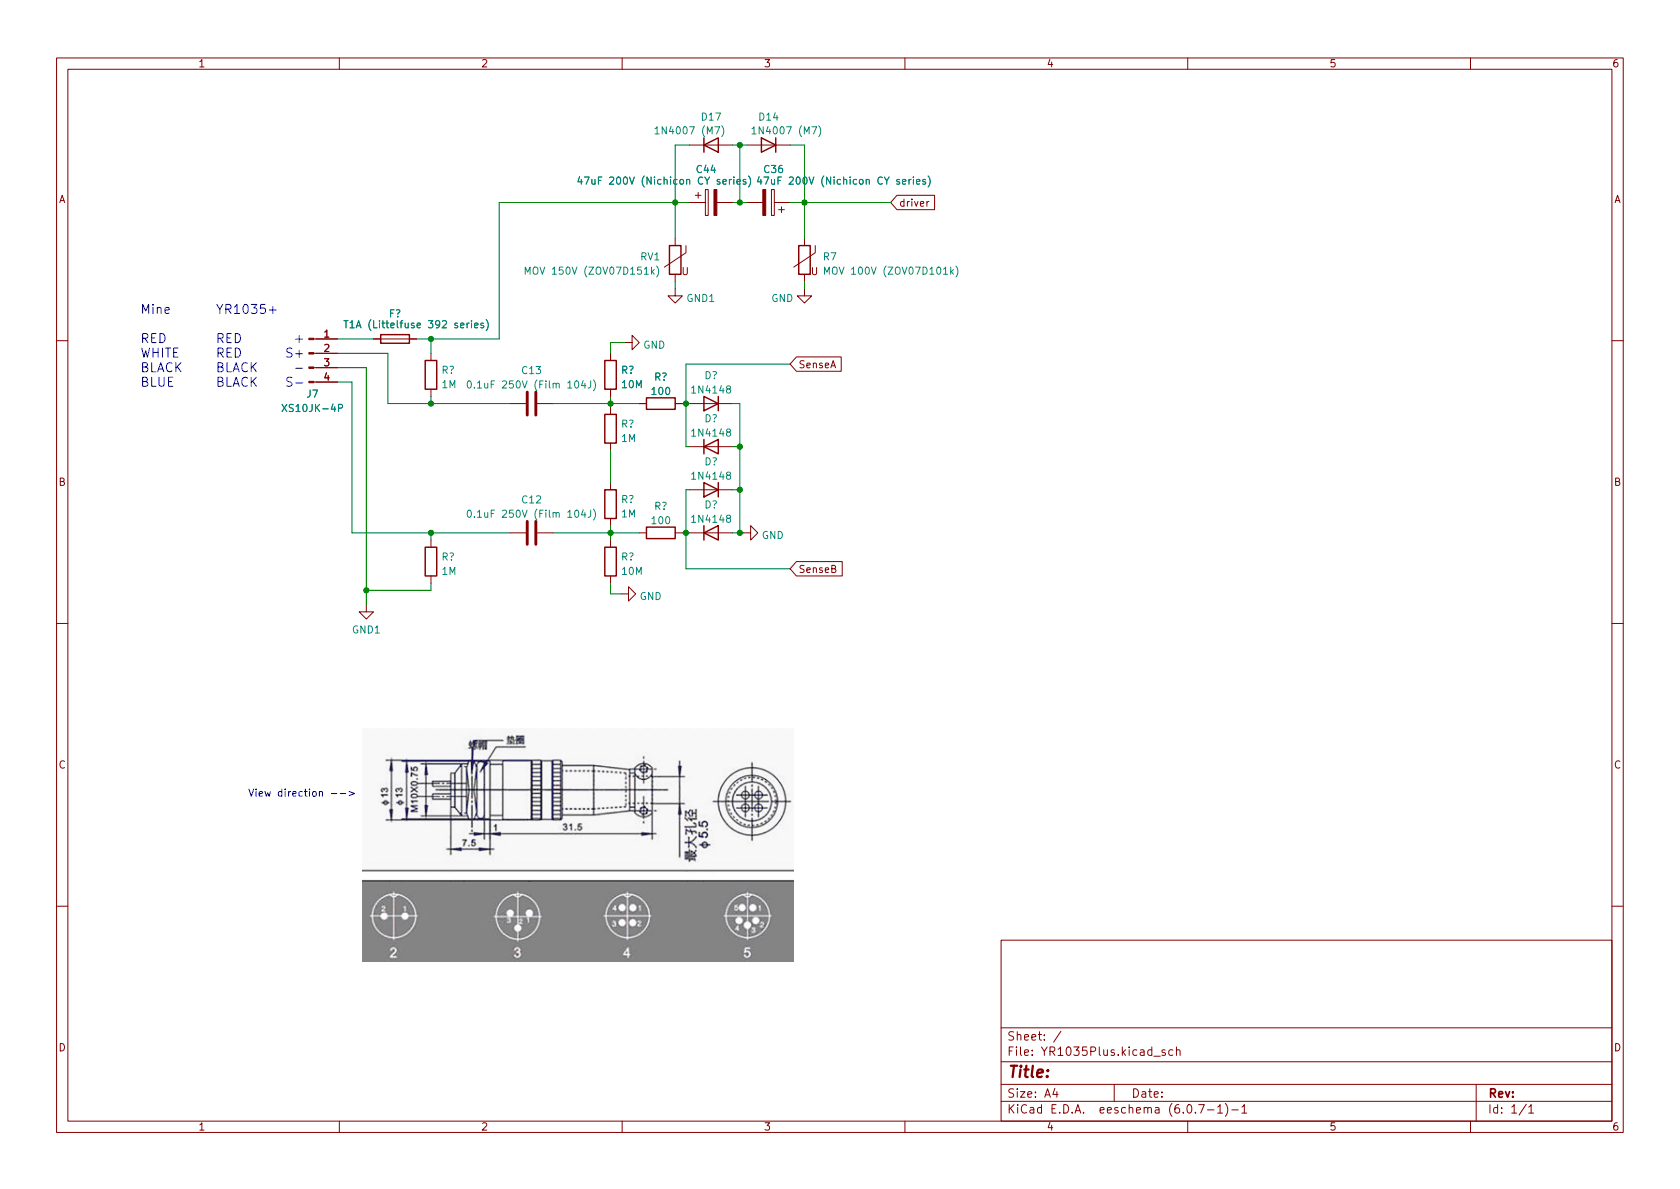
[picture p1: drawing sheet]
(kicad_sch (version 20211123) (generator eeschema)

 (paper "A4")

 (lib_symbols
  (symbol "Connector:Conn_01x04_Male" (pin_names (offset 1.016) hide) (in_bom yes) (on_board yes)
   (property "Reference" "J" (id 0) (at 0 5.08 0) (effects (font (size 1.27 1.27))))
   (property "Value" "Conn_01x04_Male" (id 1) (at 0 -7.62 0) (effects (font (size 1.27 1.27))))
   (property "Footprint" "" (id 2) (at 0 0 0) (effects (font (size 1.27 1.27)) hide))
   (property "Datasheet" "~" (id 3) (at 0 0 0) (effects (font (size 1.27 1.27)) hide))
   (symbol "Conn_01x04_Male_1_1"
    (polyline (pts (xy 1.27 -5.08) (xy 0.8636 -5.08)) (stroke (width 0.1524) (type default) (color 0 0 0 0)) (fill (type none)))
    (polyline (pts (xy 1.27 -2.54) (xy 0.8636 -2.54)) (stroke (width 0.1524) (type default) (color 0 0 0 0)) (fill (type none)))
    (polyline (pts (xy 1.27 0) (xy 0.8636 0)) (stroke (width 0.1524) (type default) (color 0 0 0 0)) (fill (type none)))
    (polyline (pts (xy 1.27 2.54) (xy 0.8636 2.54)) (stroke (width 0.1524) (type default) (color 0 0 0 0)) (fill (type none)))
    (rectangle (start 0.8636 -4.953) (end 0 -5.207) (stroke (width 0.1524) (type default) (color 0 0 0 0)) (fill (type outline)))
    (rectangle (start 0.8636 -2.413) (end 0 -2.667) (stroke (width 0.1524) (type default) (color 0 0 0 0)) (fill (type outline)))
    (rectangle (start 0.8636 0.127) (end 0 -0.127) (stroke (width 0.1524) (type default) (color 0 0 0 0)) (fill (type outline)))
    (rectangle (start 0.8636 2.667) (end 0 2.413) (stroke (width 0.1524) (type default) (color 0 0 0 0)) (fill (type outline)))
    (pin passive line (at 5.08 2.54 180) (length 3.81) (name "Pin_1" (effects (font (size 1.27 1.27)))) (number "1" (effects (font (size 1.27 1.27)))))
    (pin passive line (at 5.08 0 180) (length 3.81) (name "Pin_2" (effects (font (size 1.27 1.27)))) (number "2" (effects (font (size 1.27 1.27)))))
    (pin passive line (at 5.08 -2.54 180) (length 3.81) (name "Pin_3" (effects (font (size 1.27 1.27)))) (number "3" (effects (font (size 1.27 1.27)))))
    (pin passive line (at 5.08 -5.08 180) (length 3.81) (name "Pin_4" (effects (font (size 1.27 1.27)))) (number "4" (effects (font (size 1.27 1.27)))))))
  (symbol "Device:C" (pin_numbers hide) (pin_names (offset 0.254)) (in_bom yes) (on_board yes)
   (property "Reference" "C" (id 0) (at 0.635 2.54 0) (effects (font (size 1.27 1.27)) (justify left)))
   (property "Value" "C" (id 1) (at 0.635 -2.54 0) (effects (font (size 1.27 1.27)) (justify left)))
   (property "Footprint" "" (id 2) (at 0.9652 -3.81 0) (effects (font (size 1.27 1.27)) hide))
   (property "Datasheet" "~" (id 3) (at 0 0 0) (effects (font (size 1.27 1.27)) hide))
   (symbol "C_0_1"
    (polyline (pts (xy -2.032 -0.762) (xy 2.032 -0.762)) (stroke (width 0.508) (type default) (color 0 0 0 0)) (fill (type none)))
    (polyline (pts (xy -2.032 0.762) (xy 2.032 0.762)) (stroke (width 0.508) (type default) (color 0 0 0 0)) (fill (type none))))
   (symbol "C_1_1"
    (pin passive line (at 0 3.81 270) (length 2.794) (name "~" (effects (font (size 1.27 1.27)))) (number "1" (effects (font (size 1.27 1.27)))))
    (pin passive line (at 0 -3.81 90) (length 2.794) (name "~" (effects (font (size 1.27 1.27)))) (number "2" (effects (font (size 1.27 1.27)))))))
  (symbol "Device:C_Polarized" (pin_numbers hide) (pin_names (offset 0.254)) (in_bom yes) (on_board yes)
   (property "Reference" "C" (id 0) (at 0.635 2.54 0) (effects (font (size 1.27 1.27)) (justify left)))
   (property "Value" "C_Polarized" (id 1) (at 0.635 -2.54 0) (effects (font (size 1.27 1.27)) (justify left)))
   (property "Footprint" "" (id 2) (at 0.9652 -3.81 0) (effects (font (size 1.27 1.27)) hide))
   (property "Datasheet" "~" (id 3) (at 0 0 0) (effects (font (size 1.27 1.27)) hide))
   (symbol "C_Polarized_0_1"
    (rectangle (start -2.286 0.508) (end 2.286 1.016) (stroke (width 0) (type default) (color 0 0 0 0)) (fill (type none)))
    (polyline (pts (xy -1.778 2.286) (xy -0.762 2.286)) (stroke (width 0) (type default) (color 0 0 0 0)) (fill (type none)))
    (polyline (pts (xy -1.27 2.794) (xy -1.27 1.778)) (stroke (width 0) (type default) (color 0 0 0 0)) (fill (type none)))
    (rectangle (start 2.286 -0.508) (end -2.286 -1.016) (stroke (width 0) (type default) (color 0 0 0 0)) (fill (type outline))))
   (symbol "C_Polarized_1_1"
    (pin passive line (at 0 3.81 270) (length 2.794) (name "~" (effects (font (size 1.27 1.27)))) (number "1" (effects (font (size 1.27 1.27)))))
    (pin passive line (at 0 -3.81 90) (length 2.794) (name "~" (effects (font (size 1.27 1.27)))) (number "2" (effects (font (size 1.27 1.27)))))))
  (symbol "Device:Fuse" (pin_numbers hide) (pin_names (offset 0)) (in_bom yes) (on_board yes)
   (property "Reference" "F" (id 0) (at 2.032 0 90) (effects (font (size 1.27 1.27))))
   (property "Value" "Fuse" (id 1) (at -1.905 0 90) (effects (font (size 1.27 1.27))))
   (property "Footprint" "" (id 2) (at -1.778 0 90) (effects (font (size 1.27 1.27)) hide))
   (property "Datasheet" "~" (id 3) (at 0 0 0) (effects (font (size 1.27 1.27)) hide))
   (symbol "Fuse_0_1"
    (rectangle (start -0.762 -2.54) (end 0.762 2.54) (stroke (width 0.254) (type default) (color 0 0 0 0)) (fill (type none)))
    (polyline (pts (xy 0 2.54) (xy 0 -2.54)) (stroke (width 0) (type default) (color 0 0 0 0)) (fill (type none))))
   (symbol "Fuse_1_1"
    (pin passive line (at 0 3.81 270) (length 1.27) (name "~" (effects (font (size 1.27 1.27)))) (number "1" (effects (font (size 1.27 1.27)))))
    (pin passive line (at 0 -3.81 90) (length 1.27) (name "~" (effects (font (size 1.27 1.27)))) (number "2" (effects (font (size 1.27 1.27)))))))
  (symbol "Device:R" (pin_numbers hide) (pin_names (offset 0)) (in_bom yes) (on_board yes)
   (property "Reference" "R" (id 0) (at 2.032 0 90) (effects (font (size 1.27 1.27))))
   (property "Value" "R" (id 1) (at 0 0 90) (effects (font (size 1.27 1.27))))
   (property "Footprint" "" (id 2) (at -1.778 0 90) (effects (font (size 1.27 1.27)) hide))
   (property "Datasheet" "~" (id 3) (at 0 0 0) (effects (font (size 1.27 1.27)) hide))
   (symbol "R_0_1"
    (rectangle (start -1.016 -2.54) (end 1.016 2.54) (stroke (width 0.254) (type default) (color 0 0 0 0)) (fill (type none))))
   (symbol "R_1_1"
    (pin passive line (at 0 3.81 270) (length 1.27) (name "~" (effects (font (size 1.27 1.27)))) (number "1" (effects (font (size 1.27 1.27)))))
    (pin passive line (at 0 -3.81 90) (length 1.27) (name "~" (effects (font (size 1.27 1.27)))) (number "2" (effects (font (size 1.27 1.27)))))))
  (symbol "Device:Varistor" (pin_numbers hide) (pin_names (offset 0)) (in_bom yes) (on_board yes)
   (property "Reference" "RV" (id 0) (at 3.175 0 90) (effects (font (size 1.27 1.27))))
   (property "Value" "Varistor" (id 1) (at -3.175 0 90) (effects (font (size 1.27 1.27))))
   (property "Footprint" "" (id 2) (at -1.778 0 90) (effects (font (size 1.27 1.27)) hide))
   (property "Datasheet" "~" (id 3) (at 0 0 0) (effects (font (size 1.27 1.27)) hide))
   (symbol "Varistor_0_0"
    (text "U" (at -1.778 -2.032 0) (effects (font (size 1.27 1.27)))))
   (symbol "Varistor_0_1"
    (rectangle (start -1.016 -2.54) (end 1.016 2.54) (stroke (width 0.254) (type default) (color 0 0 0 0)) (fill (type none)))
    (polyline (pts (xy -1.905 2.54) (xy -1.905 1.27) (xy 1.905 -1.27)) (stroke (width 0) (type default) (color 0 0 0 0)) (fill (type none))))
   (symbol "Varistor_1_1"
    (pin passive line (at 0 3.81 270) (length 1.27) (name "~" (effects (font (size 1.27 1.27)))) (number "1" (effects (font (size 1.27 1.27)))))
    (pin passive line (at 0 -3.81 90) (length 1.27) (name "~" (effects (font (size 1.27 1.27)))) (number "2" (effects (font (size 1.27 1.27)))))))
  (symbol "Diode:1N4007" (pin_numbers hide) (pin_names (offset 1.016) hide) (in_bom yes) (on_board yes)
   (property "Reference" "D" (id 0) (at 0 2.54 0) (effects (font (size 1.27 1.27))))
   (property "Value" "1N4007" (id 1) (at 0 -2.54 0) (effects (font (size 1.27 1.27))))
   (property "Footprint" "Diode_THT:D_DO-41_SOD81_P10.16mm_Horizontal" (id 2) (at 0 -4.445 0) (effects (font (size 1.27 1.27)) hide))
   (property "Datasheet" "http://www.vishay.com/docs/88503/1n4001.pdf" (id 3) (at 0 0 0) (effects (font (size 1.27 1.27)) hide))
   (symbol "1N4007_0_1"
    (polyline (pts (xy -1.27 1.27) (xy -1.27 -1.27)) (stroke (width 0.254) (type default) (color 0 0 0 0)) (fill (type none)))
    (polyline (pts (xy 1.27 0) (xy -1.27 0)) (stroke (width 0) (type default) (color 0 0 0 0)) (fill (type none)))
    (polyline (pts (xy 1.27 1.27) (xy 1.27 -1.27) (xy -1.27 0) (xy 1.27 1.27)) (stroke (width 0.254) (type default) (color 0 0 0 0)) (fill (type none))))
   (symbol "1N4007_1_1"
    (pin passive line (at -3.81 0 0) (length 2.54) (name "K" (effects (font (size 1.27 1.27)))) (number "1" (effects (font (size 1.27 1.27)))))
    (pin passive line (at 3.81 0 180) (length 2.54) (name "A" (effects (font (size 1.27 1.27)))) (number "2" (effects (font (size 1.27 1.27)))))))
  (symbol "Diode:1N4148" (pin_numbers hide) (pin_names (offset 1.016) hide) (in_bom yes) (on_board yes)
   (property "Reference" "D" (id 0) (at 0 2.54 0) (effects (font (size 1.27 1.27))))
   (property "Value" "1N4148" (id 1) (at 0 -2.54 0) (effects (font (size 1.27 1.27))))
   (property "Footprint" "Diode_THT:D_DO-35_SOD27_P7.62mm_Horizontal" (id 2) (at 0 -4.445 0) (effects (font (size 1.27 1.27)) hide))
   (property "Datasheet" "https://assets.nexperia.com/documents/data-sheet/1N4148_1N4448.pdf" (id 3) (at 0 0 0) (effects (font (size 1.27 1.27)) hide))
   (symbol "1N4148_0_1"
    (polyline (pts (xy -1.27 1.27) (xy -1.27 -1.27)) (stroke (width 0.254) (type default) (color 0 0 0 0)) (fill (type none)))
    (polyline (pts (xy 1.27 0) (xy -1.27 0)) (stroke (width 0) (type default) (color 0 0 0 0)) (fill (type none)))
    (polyline (pts (xy 1.27 1.27) (xy 1.27 -1.27) (xy -1.27 0) (xy 1.27 1.27)) (stroke (width 0.254) (type default) (color 0 0 0 0)) (fill (type none))))
   (symbol "1N4148_1_1"
    (pin passive line (at -3.81 0 0) (length 2.54) (name "K" (effects (font (size 1.27 1.27)))) (number "1" (effects (font (size 1.27 1.27)))))
    (pin passive line (at 3.81 0 180) (length 2.54) (name "A" (effects (font (size 1.27 1.27)))) (number "2" (effects (font (size 1.27 1.27)))))))
  (symbol "power:GND" (power) (pin_names (offset 0)) (in_bom yes) (on_board yes)
   (property "Reference" "#PWR" (id 0) (at 0 -6.35 0) (effects (font (size 1.27 1.27)) hide))
   (property "Value" "GND" (id 1) (at 0 -3.81 0) (effects (font (size 1.27 1.27))))
   (property "Footprint" "" (id 2) (at 0 0 0) (effects (font (size 1.27 1.27)) hide))
   (property "Datasheet" "" (id 3) (at 0 0 0) (effects (font (size 1.27 1.27)) hide))
   (symbol "GND_0_1"
    (polyline (pts (xy 0 0) (xy 0 -1.27) (xy 1.27 -1.27) (xy 0 -2.54) (xy -1.27 -1.27) (xy 0 -1.27)) (stroke (width 0) (type default) (color 0 0 0 0)) (fill (type none))))
   (symbol "GND_1_1"
    (pin power_in line (at 0 0 270) (length 0) hide (name "GND" (effects (font (size 1.27 1.27)))) (number "1" (effects (font (size 1.27 1.27)))))))
  (symbol "power:GND1" (power) (pin_names (offset 0)) (in_bom yes) (on_board yes)
   (property "Reference" "#PWR" (id 0) (at 0 -6.35 0) (effects (font (size 1.27 1.27)) hide))
   (property "Value" "GND1" (id 1) (at 0 -3.81 0) (effects (font (size 1.27 1.27))))
   (property "Footprint" "" (id 2) (at 0 0 0) (effects (font (size 1.27 1.27)) hide))
   (property "Datasheet" "" (id 3) (at 0 0 0) (effects (font (size 1.27 1.27)) hide))
   (symbol "GND1_0_1"
    (polyline (pts (xy 0 0) (xy 0 -1.27) (xy 1.27 -1.27) (xy 0 -2.54) (xy -1.27 -1.27) (xy 0 -1.27)) (stroke (width 0) (type default) (color 0 0 0 0)) (fill (type none))))
   (symbol "GND1_1_1"
    (pin power_in line (at 0 0 270) (length 0) hide (name "GND1" (effects (font (size 1.27 1.27)))) (number "1" (effects (font (size 1.27 1.27))))))))

 (junction (at 130.81 25.4) (diameter 0) (color 0 0 0 0))
 (junction (at 76.2 59.69) (diameter 0) (color 0 0 0 0))
 (junction (at 76.2 71.12) (diameter 0) (color 0 0 0 0))
 (junction (at 107.95 71.12) (diameter 0) (color 0 0 0 0))
 (junction (at 142.24 35.56) (diameter 0) (color 0 0 0 0))
 (junction (at 130.81 93.98) (diameter 0) (color 0 0 0 0))
 (junction (at 130.81 78.74) (diameter 0) (color 0 0 0 0))
 (junction (at 121.285 93.98) (diameter 0) (color 0 0 0 0))
 (junction (at 64.77 104.14) (diameter 0) (color 0 0 0 0))
 (junction (at 121.285 71.12) (diameter 0) (color 0 0 0 0))
 (junction (at 107.95 93.98) (diameter 0) (color 0 0 0 0))
 (junction (at 119.38 35.56) (diameter 0) (color 0 0 0 0))
 (junction (at 130.81 35.56) (diameter 0) (color 0 0 0 0))
 (junction (at 76.2 93.98) (diameter 0) (color 0 0 0 0))
 (junction (at 130.81 86.36) (diameter 0) (color 0 0 0 0))

 (wire (pts (xy 142.24 25.4) (xy 139.7 25.4)) (stroke (width 0) (type default) (color 0 0 0 0)))
 (wire (pts (xy 142.24 35.56) (xy 142.24 25.4)) (stroke (width 0) (type default) (color 0 0 0 0)))
 (wire (pts (xy 88.265 35.56) (xy 119.38 35.56)) (stroke (width 0) (type default) (color 0 0 0 0)))
 (wire (pts (xy 76.2 93.98) (xy 76.2 95.25)) (stroke (width 0) (type default) (color 0 0 0 0)))
 (wire (pts (xy 64.77 64.77) (xy 59.69 64.77)) (stroke (width 0) (type default) (color 0 0 0 0)))
 (wire (pts (xy 107.95 69.85) (xy 107.95 71.12)) (stroke (width 0) (type default) (color 0 0 0 0)))
 (wire (pts (xy 119.38 41.91) (xy 119.38 35.56)) (stroke (width 0) (type default) (color 0 0 0 0)))
 (wire (pts (xy 64.77 64.77) (xy 64.77 104.14)) (stroke (width 0) (type default) (color 0 0 0 0)))
 (wire (pts (xy 107.95 60.325) (xy 110.49 60.325)) (stroke (width 0) (type default) (color 0 0 0 0)))
 (wire (pts (xy 76.2 104.14) (xy 64.77 104.14)) (stroke (width 0) (type default) (color 0 0 0 0)))
 (wire (pts (xy 59.69 59.69) (xy 66.04 59.69)) (stroke (width 0) (type default) (color 0 0 0 0)))
 (wire (pts (xy 130.81 86.36) (xy 130.81 93.98)) (stroke (width 0) (type default) (color 0 0 0 0)))
 (wire (pts (xy 76.2 69.85) (xy 76.2 71.12)) (stroke (width 0) (type default) (color 0 0 0 0)))
 (wire (pts (xy 119.38 49.53) (xy 119.38 50.8)) (stroke (width 0) (type default) (color 0 0 0 0)))
 (wire (pts (xy 68.58 62.23) (xy 68.58 71.12)) (stroke (width 0) (type default) (color 0 0 0 0)))
 (wire (pts (xy 129.54 78.74) (xy 130.81 78.74)) (stroke (width 0) (type default) (color 0 0 0 0)))
 (wire (pts (xy 142.24 35.56) (xy 139.7 35.56)) (stroke (width 0) (type default) (color 0 0 0 0)))
 (wire (pts (xy 107.95 79.375) (xy 107.95 85.09)) (stroke (width 0) (type default) (color 0 0 0 0)))
 (wire (pts (xy 107.95 71.12) (xy 107.95 71.755)) (stroke (width 0) (type default) (color 0 0 0 0)))
 (wire (pts (xy 107.95 93.98) (xy 107.95 95.25)) (stroke (width 0) (type default) (color 0 0 0 0)))
 (wire (pts (xy 76.2 93.98) (xy 62.23 93.98)) (stroke (width 0) (type default) (color 0 0 0 0)))
 (wire (pts (xy 119.38 25.4) (xy 121.92 25.4)) (stroke (width 0) (type default) (color 0 0 0 0)))
 (wire (pts (xy 120.65 71.12) (xy 121.285 71.12)) (stroke (width 0) (type default) (color 0 0 0 0)))
 (wire (pts (xy 121.285 71.12) (xy 121.92 71.12)) (stroke (width 0) (type default) (color 0 0 0 0)))
 (wire (pts (xy 132.08 35.56) (xy 130.81 35.56)) (stroke (width 0) (type default) (color 0 0 0 0)))
 (wire (pts (xy 59.69 62.23) (xy 68.58 62.23)) (stroke (width 0) (type default) (color 0 0 0 0)))
 (wire (pts (xy 129.54 71.12) (xy 130.81 71.12)) (stroke (width 0) (type default) (color 0 0 0 0)))
 (wire (pts (xy 109.855 104.775) (xy 107.95 104.775)) (stroke (width 0) (type default) (color 0 0 0 0)))
 (wire (pts (xy 121.285 100.33) (xy 139.7 100.33)) (stroke (width 0) (type default) (color 0 0 0 0)))
 (wire (pts (xy 121.285 71.12) (xy 121.285 64.135)) (stroke (width 0) (type default) (color 0 0 0 0)))
 (wire (pts (xy 76.2 59.69) (xy 88.265 59.69)) (stroke (width 0) (type default) (color 0 0 0 0)))
 (wire (pts (xy 76.2 71.12) (xy 68.58 71.12)) (stroke (width 0) (type default) (color 0 0 0 0)))
 (wire (pts (xy 142.24 35.56) (xy 157.48 35.56)) (stroke (width 0) (type default) (color 0 0 0 0)))
 (wire (pts (xy 130.81 93.98) (xy 131.445 93.98)) (stroke (width 0) (type default) (color 0 0 0 0)))
 (wire (pts (xy 90.17 93.98) (xy 76.2 93.98)) (stroke (width 0) (type default) (color 0 0 0 0)))
 (wire (pts (xy 142.24 50.8) (xy 142.24 49.53)) (stroke (width 0) (type default) (color 0 0 0 0)))
 (wire (pts (xy 59.69 67.31) (xy 62.23 67.31)) (stroke (width 0) (type default) (color 0 0 0 0)))
 (wire (pts (xy 90.17 71.12) (xy 76.2 71.12)) (stroke (width 0) (type default) (color 0 0 0 0)))
 (wire (pts (xy 107.95 104.775) (xy 107.95 102.87)) (stroke (width 0) (type default) (color 0 0 0 0)))
 (wire (pts (xy 119.38 35.56) (xy 119.38 25.4)) (stroke (width 0) (type default) (color 0 0 0 0)))
 (wire (pts (xy 130.81 35.56) (xy 129.54 35.56)) (stroke (width 0) (type default) (color 0 0 0 0)))
 (wire (pts (xy 142.24 41.91) (xy 142.24 35.56)) (stroke (width 0) (type default) (color 0 0 0 0)))
 (wire (pts (xy 107.95 62.23) (xy 107.95 60.325)) (stroke (width 0) (type default) (color 0 0 0 0)))
 (wire (pts (xy 97.79 71.12) (xy 107.95 71.12)) (stroke (width 0) (type default) (color 0 0 0 0)))
 (wire (pts (xy 121.285 93.98) (xy 121.92 93.98)) (stroke (width 0) (type default) (color 0 0 0 0)))
 (wire (pts (xy 132.08 25.4) (xy 130.81 25.4)) (stroke (width 0) (type default) (color 0 0 0 0)))
 (wire (pts (xy 76.2 59.69) (xy 76.2 62.23)) (stroke (width 0) (type default) (color 0 0 0 0)))
 (wire (pts (xy 107.95 92.71) (xy 107.95 93.98)) (stroke (width 0) (type default) (color 0 0 0 0)))
 (wire (pts (xy 121.285 64.135) (xy 139.7 64.135)) (stroke (width 0) (type default) (color 0 0 0 0)))
 (wire (pts (xy 121.285 86.36) (xy 121.285 93.98)) (stroke (width 0) (type default) (color 0 0 0 0)))
 (wire (pts (xy 121.92 86.36) (xy 121.285 86.36)) (stroke (width 0) (type default) (color 0 0 0 0)))
 (wire (pts (xy 130.81 78.74) (xy 130.81 86.36)) (stroke (width 0) (type default) (color 0 0 0 0)))
 (wire (pts (xy 129.54 86.36) (xy 130.81 86.36)) (stroke (width 0) (type default) (color 0 0 0 0)))
 (wire (pts (xy 73.66 59.69) (xy 76.2 59.69)) (stroke (width 0) (type default) (color 0 0 0 0)))
 (wire (pts (xy 121.285 93.98) (xy 121.285 100.33)) (stroke (width 0) (type default) (color 0 0 0 0)))
 (wire (pts (xy 130.81 25.4) (xy 129.54 25.4)) (stroke (width 0) (type default) (color 0 0 0 0)))
 (wire (pts (xy 76.2 102.87) (xy 76.2 104.14)) (stroke (width 0) (type default) (color 0 0 0 0)))
 (wire (pts (xy 107.95 71.12) (xy 113.03 71.12)) (stroke (width 0) (type default) (color 0 0 0 0)))
 (wire (pts (xy 130.81 25.4) (xy 130.81 35.56)) (stroke (width 0) (type default) (color 0 0 0 0)))
 (wire (pts (xy 97.79 93.98) (xy 107.95 93.98)) (stroke (width 0) (type default) (color 0 0 0 0)))
 (wire (pts (xy 121.92 78.74) (xy 121.285 78.74)) (stroke (width 0) (type default) (color 0 0 0 0)))
 (wire (pts (xy 88.265 35.56) (xy 88.265 59.69)) (stroke (width 0) (type default) (color 0 0 0 0)))
 (wire (pts (xy 130.81 71.12) (xy 130.81 78.74)) (stroke (width 0) (type default) (color 0 0 0 0)))
 (wire (pts (xy 121.285 78.74) (xy 121.285 71.12)) (stroke (width 0) (type default) (color 0 0 0 0)))
 (wire (pts (xy 107.95 93.98) (xy 113.03 93.98)) (stroke (width 0) (type default) (color 0 0 0 0)))
 (wire (pts (xy 119.38 35.56) (xy 121.92 35.56)) (stroke (width 0) (type default) (color 0 0 0 0)))
 (wire (pts (xy 120.65 93.98) (xy 121.285 93.98)) (stroke (width 0) (type default) (color 0 0 0 0)))
 (wire (pts (xy 130.81 93.98) (xy 129.54 93.98)) (stroke (width 0) (type default) (color 0 0 0 0)))
 (wire (pts (xy 62.23 67.31) (xy 62.23 93.98)) (stroke (width 0) (type default) (color 0 0 0 0)))
 (wire (pts (xy 64.77 104.14) (xy 64.77 106.68)) (stroke (width 0) (type default) (color 0 0 0 0)))

 (image (at 102.235 149.225)
  (data))

 (text "YR1035+\n\nRED\nRED\nBLACK\nBLACK" (at 38.1 68.58 0) (effects (font (size 1.6 1.6)) (justify left bottom)))
 (text "+\nS+\n-\nS-" (at 53.975 68.58 180) (effects (font (size 1.6 1.6)) (justify right bottom)))
 (text "Mine\n\nRED\nWHITE\nBLACK\nBLUE" (at 24.765 68.58 0) (effects (font (size 1.6 1.6)) (justify left bottom)))
 (text "View direction -->" (at 43.815 140.97 0) (effects (font (size 1.27 1.27)) (justify left bottom)))

 (global_label "driver" (shape input) (at 157.48 35.56 0) (fields_autoplaced) (effects (font (size 1.27 1.27)) (justify left))
  (property "Intersheet References" "${INTERSHEET_REFS}" (id 0) (at 165.2755 35.4806 0) (effects (font (size 1.27 1.27)) (justify left) hide)))
 (global_label "SenseB" (shape input) (at 139.7 100.33 0) (fields_autoplaced) (effects (font (size 1.27 1.27)) (justify left))
  (property "Intersheet References" "${INTERSHEET_REFS}" (id 0) (at 148.9469 100.2506 0) (effects (font (size 1.27 1.27)) (justify left) hide)))
 (global_label "SenseA" (shape input) (at 139.7 64.135 0) (fields_autoplaced) (effects (font (size 1.27 1.27)) (justify left))
  (property "Intersheet References" "${INTERSHEET_REFS}" (id 0) (at 148.7655 64.0556 0) (effects (font (size 1.27 1.27)) (justify left) hide)))

 (symbol (lib_id "Device:R") (at 116.84 93.98 270) (unit 1) (in_bom yes) (on_board yes) (fields_autoplaced)
  (property "Reference" "R?" (id 0) (at 116.84 89.2642 90))
  (property "Value" "100" (id 1) (at 116.84 91.8011 90))
  (property "Footprint" "" (id 2) (at 116.84 92.202 90) (effects (font (size 1.27 1.27)) hide))
  (property "Datasheet" "~" (id 3) (at 116.84 93.98 0) (effects (font (size 1.27 1.27)) hide)) (pin "1") (pin "2"))

 (symbol (lib_id "Device:Varistor") (at 142.24 45.72 0) (mirror y) (unit 1) (in_bom yes) (on_board yes) (fields_autoplaced)
  (property "Reference" "R7" (id 0) (at 145.3976 45.1385 0) (effects (font (size 1.27 1.27)) (justify right)))
  (property "Value" "MOV 100V (ZOV07D101k)" (id 1) (at 145.3976 47.6754 0) (effects (font (size 1.27 1.27)) (justify right)))
  (property "Footprint" "" (id 2) (at 144.018 45.72 90) (effects (font (size 1.27 1.27)) hide))
  (property "Datasheet" "~" (id 3) (at 142.24 45.72 0) (effects (font (size 1.27 1.27)) hide)) (pin "1") (pin "2"))

 (symbol (lib_id "power:GND") (at 110.49 60.325 90) (unit 1) (in_bom yes) (on_board yes) (fields_autoplaced)
  (property "Reference" "#PWR?" (id 0) (at 116.84 60.325 0) (effects (font (size 1.27 1.27)) hide))
  (property "Value" "GND" (id 1) (at 113.665 60.7588 90) (effects (font (size 1.27 1.27)) (justify right)))
  (property "Footprint" "" (id 2) (at 110.49 60.325 0) (effects (font (size 1.27 1.27)) hide))
  (property "Datasheet" "" (id 3) (at 110.49 60.325 0) (effects (font (size 1.27 1.27)) hide)) (pin "1"))

 (symbol (lib_id "Device:R") (at 107.95 88.9 180) (unit 1) (in_bom yes) (on_board yes) (fields_autoplaced)
  (property "Reference" "R?" (id 0) (at 109.728 88.0653 0) (effects (font (size 1.27 1.27)) (justify right)))
  (property "Value" "1M" (id 1) (at 109.728 90.6022 0) (effects (font (size 1.27 1.27)) (justify right)))
  (property "Footprint" "" (id 2) (at 109.728 88.9 90) (effects (font (size 1.27 1.27)) hide))
  (property "Datasheet" "~" (id 3) (at 107.95 88.9 0) (effects (font (size 1.27 1.27)) hide)) (pin "1") (pin "2"))

 (symbol (lib_id "power:GND1") (at 64.77 106.68 0) (unit 1) (in_bom yes) (on_board yes) (fields_autoplaced)
  (property "Reference" "#PWR?" (id 0) (at 64.77 113.03 0) (effects (font (size 1.27 1.27)) hide))
  (property "Value" "GND1" (id 1) (at 64.77 111.1234 0))
  (property "Footprint" "" (id 2) (at 64.77 106.68 0) (effects (font (size 1.27 1.27)) hide))
  (property "Datasheet" "" (id 3) (at 64.77 106.68 0) (effects (font (size 1.27 1.27)) hide)) (pin "1"))

 (symbol (lib_id "Device:C") (at 93.98 71.12 90) (unit 1) (in_bom yes) (on_board yes) (fields_autoplaced)
  (property "Reference" "C13" (id 0) (at 93.98 65.2612 90))
  (property "Value" "0.1uF 250V (Film 104J)" (id 1) (at 93.98 67.7981 90))
  (property "Footprint" "" (id 2) (at 97.79 70.1548 0) (effects (font (size 1.27 1.27)) hide))
  (property "Datasheet" "~" (id 3) (at 93.98 71.12 0) (effects (font (size 1.27 1.27)) hide)) (pin "1") (pin "2"))

 (symbol (lib_id "Device:C_Polarized") (at 135.89 35.56 270) (mirror x) (unit 1) (in_bom yes) (on_board yes)
  (property "Reference" "C36" (id 0) (at 136.779 29.7012 90))
  (property "Value" "47uF 200V (Nichicon CY series)" (id 1) (at 149.225 31.75 90))
  (property "Footprint" "" (id 2) (at 132.08 34.5948 0) (effects (font (size 1.27 1.27)) hide))
  (property "Datasheet" "~" (id 3) (at 135.89 35.56 0) (effects (font (size 1.27 1.27)) hide)) (pin "1") (pin "2"))

 (symbol (lib_id "Device:Fuse") (at 69.85 59.69 270) (unit 1) (in_bom yes) (on_board yes)
  (property "Reference" "F?" (id 0) (at 69.85 55.2282 90))
  (property "Value" "T1A (Littelfuse 392 series)" (id 1) (at 73.66 57.15 90))
  (property "Footprint" "" (id 2) (at 69.85 57.912 90) (effects (font (size 1.27 1.27)) hide))
  (property "Datasheet" "~" (id 3) (at 69.85 59.69 0) (effects (font (size 1.27 1.27)) hide)) (pin "1") (pin "2"))

 (symbol (lib_id "Device:R") (at 107.95 99.06 0) (unit 1) (in_bom yes) (on_board yes) (fields_autoplaced)
  (property "Reference" "R?" (id 0) (at 109.728 98.2253 0) (effects (font (size 1.27 1.27)) (justify left)))
  (property "Value" "10M" (id 1) (at 109.728 100.7622 0) (effects (font (size 1.27 1.27)) (justify left)))
  (property "Footprint" "" (id 2) (at 106.172 99.06 90) (effects (font (size 1.27 1.27)) hide))
  (property "Datasheet" "~" (id 3) (at 107.95 99.06 0) (effects (font (size 1.27 1.27)) hide)) (pin "1") (pin "2"))

 (symbol (lib_id "Diode:1N4148") (at 125.73 93.98 0) (unit 1) (in_bom yes) (on_board yes) (fields_autoplaced)
  (property "Reference" "D?" (id 0) (at 125.73 89.0102 0))
  (property "Value" "1N4148" (id 1) (at 125.73 91.5471 0))
  (property "Footprint" "Diode_THT:D_DO-35_SOD27_P7.62mm_Horizontal" (id 2) (at 125.73 98.425 0) (effects (font (size 1.27 1.27)) hide))
  (property "Datasheet" "https://assets.nexperia.com/documents/data-sheet/1N4148_1N4448.pdf" (id 3) (at 125.73 93.98 0) (effects (font (size 1.27 1.27)) hide)) (pin "1") (pin "2"))

 (symbol (lib_id "power:GND") (at 131.445 93.98 90) (unit 1) (in_bom yes) (on_board yes) (fields_autoplaced)
  (property "Reference" "#PWR?" (id 0) (at 137.795 93.98 0) (effects (font (size 1.27 1.27)) hide))
  (property "Value" "GND" (id 1) (at 134.62 94.4138 90) (effects (font (size 1.27 1.27)) (justify right)))
  (property "Footprint" "" (id 2) (at 131.445 93.98 0) (effects (font (size 1.27 1.27)) hide))
  (property "Datasheet" "" (id 3) (at 131.445 93.98 0) (effects (font (size 1.27 1.27)) hide)) (pin "1"))

 (symbol (lib_id "Device:R") (at 107.95 66.04 0) (unit 1) (in_bom yes) (on_board yes) (fields_autoplaced)
  (property "Reference" "R?" (id 0) (at 109.728 65.2053 0) (effects (font (size 1.27 1.27)) (justify left)))
  (property "Value" "10M" (id 1) (at 109.728 67.7422 0) (effects (font (size 1.27 1.27)) (justify left)))
  (property "Footprint" "" (id 2) (at 106.172 66.04 90) (effects (font (size 1.27 1.27)) hide))
  (property "Datasheet" "~" (id 3) (at 107.95 66.04 0) (effects (font (size 1.27 1.27)) hide)) (pin "1") (pin "2"))

 (symbol (lib_id "Device:C") (at 93.98 93.98 90) (unit 1) (in_bom yes) (on_board yes) (fields_autoplaced)
  (property "Reference" "C12" (id 0) (at 93.98 88.1212 90))
  (property "Value" "0.1uF 250V (Film 104J)" (id 1) (at 93.98 90.6581 90))
  (property "Footprint" "" (id 2) (at 97.79 93.0148 0) (effects (font (size 1.27 1.27)) hide))
  (property "Datasheet" "~" (id 3) (at 93.98 93.98 0) (effects (font (size 1.27 1.27)) hide)) (pin "1") (pin "2"))

 (symbol (lib_id "Device:R") (at 76.2 66.04 180) (unit 1) (in_bom yes) (on_board yes) (fields_autoplaced)
  (property "Reference" "R?" (id 0) (at 77.978 65.2053 0) (effects (font (size 1.27 1.27)) (justify right)))
  (property "Value" "1M" (id 1) (at 77.978 67.7422 0) (effects (font (size 1.27 1.27)) (justify right)))
  (property "Footprint" "" (id 2) (at 77.978 66.04 90) (effects (font (size 1.27 1.27)) hide))
  (property "Datasheet" "~" (id 3) (at 76.2 66.04 0) (effects (font (size 1.27 1.27)) hide)) (pin "1") (pin "2"))

 (symbol (lib_id "Diode:1N4148") (at 125.73 78.74 0) (unit 1) (in_bom yes) (on_board yes) (fields_autoplaced)
  (property "Reference" "D?" (id 0) (at 125.73 73.7702 0))
  (property "Value" "1N4148" (id 1) (at 125.73 76.3071 0))
  (property "Footprint" "Diode_THT:D_DO-35_SOD27_P7.62mm_Horizontal" (id 2) (at 125.73 83.185 0) (effects (font (size 1.27 1.27)) hide))
  (property "Datasheet" "https://assets.nexperia.com/documents/data-sheet/1N4148_1N4448.pdf" (id 3) (at 125.73 78.74 0) (effects (font (size 1.27 1.27)) hide)) (pin "1") (pin "2"))

 (symbol (lib_id "Device:C_Polarized") (at 125.73 35.56 90) (mirror x) (unit 1) (in_bom yes) (on_board yes)
  (property "Reference" "C44" (id 0) (at 124.841 29.7012 90))
  (property "Value" "47uF 200V (Nichicon CY series)" (id 1) (at 117.475 31.75 90))
  (property "Footprint" "" (id 2) (at 129.54 36.5252 0) (effects (font (size 1.27 1.27)) hide))
  (property "Datasheet" "~" (id 3) (at 125.73 35.56 0) (effects (font (size 1.27 1.27)) hide)) (pin "1") (pin "2"))

 (symbol (lib_id "Connector:Conn_01x04_Male") (at 54.61 62.23 0) (unit 1) (in_bom yes) (on_board yes) (fields_autoplaced)
  (property "Reference" "J7" (id 0) (at 55.245 69.4166 0))
  (property "Value" "XS10JK-4P" (id 1) (at 55.245 71.9535 0))
  (property "Footprint" "" (id 2) (at 54.61 62.23 0) (effects (font (size 1.27 1.27)) hide))
  (property "Datasheet" "~" (id 3) (at 54.61 62.23 0) (effects (font (size 1.27 1.27)) hide)) (pin "1") (pin "2") (pin "3") (pin "4"))

 (symbol (lib_id "Diode:1N4007") (at 135.89 25.4 0) (mirror y) (unit 1) (in_bom yes) (on_board yes)
  (property "Reference" "D14" (id 0) (at 135.89 20.4302 0))
  (property "Value" "1N4007 (M7)" (id 1) (at 139.065 22.86 0))
  (property "Footprint" "Diode_THT:D_DO-41_SOD81_P10.16mm_Horizontal" (id 2) (at 135.89 29.845 0) (effects (font (size 1.27 1.27)) hide))
  (property "Datasheet" "http://www.vishay.com/docs/88503/1n4001.pdf" (id 3) (at 135.89 25.4 0) (effects (font (size 1.27 1.27)) hide)) (pin "1") (pin "2"))

 (symbol (lib_id "power:GND1") (at 119.38 50.8 0) (mirror y) (unit 1) (in_bom yes) (on_board yes) (fields_autoplaced)
  (property "Reference" "#PWR?" (id 0) (at 119.38 57.15 0) (effects (font (size 1.27 1.27)) hide))
  (property "Value" "GND1" (id 1) (at 121.285 52.5038 0) (effects (font (size 1.27 1.27)) (justify right)))
  (property "Footprint" "" (id 2) (at 119.38 50.8 0) (effects (font (size 1.27 1.27)) hide))
  (property "Datasheet" "" (id 3) (at 119.38 50.8 0) (effects (font (size 1.27 1.27)) hide)) (pin "1"))

 (symbol (lib_id "Diode:1N4007") (at 125.73 25.4 0) (mirror x) (unit 1) (in_bom yes) (on_board yes)
  (property "Reference" "D17" (id 0) (at 125.73 20.4302 0))
  (property "Value" "1N4007 (M7)" (id 1) (at 121.92 22.86 0))
  (property "Footprint" "Diode_THT:D_DO-41_SOD81_P10.16mm_Horizontal" (id 2) (at 125.73 20.955 0) (effects (font (size 1.27 1.27)) hide))
  (property "Datasheet" "http://www.vishay.com/docs/88503/1n4001.pdf" (id 3) (at 125.73 25.4 0) (effects (font (size 1.27 1.27)) hide)) (pin "1") (pin "2"))

 (symbol (lib_id "Diode:1N4148") (at 125.73 71.12 180) (unit 1) (in_bom yes) (on_board yes) (fields_autoplaced)
  (property "Reference" "D?" (id 0) (at 125.73 66.1502 0))
  (property "Value" "1N4148" (id 1) (at 125.73 68.6871 0))
  (property "Footprint" "Diode_THT:D_DO-35_SOD27_P7.62mm_Horizontal" (id 2) (at 125.73 66.675 0) (effects (font (size 1.27 1.27)) hide))
  (property "Datasheet" "https://assets.nexperia.com/documents/data-sheet/1N4148_1N4448.pdf" (id 3) (at 125.73 71.12 0) (effects (font (size 1.27 1.27)) hide)) (pin "1") (pin "2"))

 (symbol (lib_id "power:GND") (at 109.855 104.775 90) (unit 1) (in_bom yes) (on_board yes) (fields_autoplaced)
  (property "Reference" "#PWR?" (id 0) (at 116.205 104.775 0) (effects (font (size 1.27 1.27)) hide))
  (property "Value" "GND" (id 1) (at 113.03 105.2088 90) (effects (font (size 1.27 1.27)) (justify right)))
  (property "Footprint" "" (id 2) (at 109.855 104.775 0) (effects (font (size 1.27 1.27)) hide))
  (property "Datasheet" "" (id 3) (at 109.855 104.775 0) (effects (font (size 1.27 1.27)) hide)) (pin "1"))

 (symbol (lib_id "Device:R") (at 76.2 99.06 180) (unit 1) (in_bom yes) (on_board yes) (fields_autoplaced)
  (property "Reference" "R?" (id 0) (at 77.978 98.2253 0) (effects (font (size 1.27 1.27)) (justify right)))
  (property "Value" "1M" (id 1) (at 77.978 100.7622 0) (effects (font (size 1.27 1.27)) (justify right)))
  (property "Footprint" "" (id 2) (at 77.978 99.06 90) (effects (font (size 1.27 1.27)) hide))
  (property "Datasheet" "~" (id 3) (at 76.2 99.06 0) (effects (font (size 1.27 1.27)) hide)) (pin "1") (pin "2"))

 (symbol (lib_id "Diode:1N4148") (at 125.73 86.36 180) (unit 1) (in_bom yes) (on_board yes) (fields_autoplaced)
  (property "Reference" "D?" (id 0) (at 125.73 81.3902 0))
  (property "Value" "1N4148" (id 1) (at 125.73 83.9271 0))
  (property "Footprint" "Diode_THT:D_DO-35_SOD27_P7.62mm_Horizontal" (id 2) (at 125.73 81.915 0) (effects (font (size 1.27 1.27)) hide))
  (property "Datasheet" "https://assets.nexperia.com/documents/data-sheet/1N4148_1N4448.pdf" (id 3) (at 125.73 86.36 0) (effects (font (size 1.27 1.27)) hide)) (pin "1") (pin "2"))

 (symbol (lib_id "Device:Varistor") (at 119.38 45.72 0) (mirror y) (unit 1) (in_bom yes) (on_board yes) (fields_autoplaced)
  (property "Reference" "RV1" (id 0) (at 116.8401 45.1385 0) (effects (font (size 1.27 1.27)) (justify left)))
  (property "Value" "MOV 150V (ZOV07D151k)" (id 1) (at 116.8401 47.6754 0) (effects (font (size 1.27 1.27)) (justify left)))
  (property "Footprint" "" (id 2) (at 121.158 45.72 90) (effects (font (size 1.27 1.27)) hide))
  (property "Datasheet" "~" (id 3) (at 119.38 45.72 0) (effects (font (size 1.27 1.27)) hide)) (pin "1") (pin "2"))

 (symbol (lib_id "Device:R") (at 107.95 75.565 180) (unit 1) (in_bom yes) (on_board yes) (fields_autoplaced)
  (property "Reference" "R?" (id 0) (at 109.728 74.7303 0) (effects (font (size 1.27 1.27)) (justify right)))
  (property "Value" "1M" (id 1) (at 109.728 77.2672 0) (effects (font (size 1.27 1.27)) (justify right)))
  (property "Footprint" "" (id 2) (at 109.728 75.565 90) (effects (font (size 1.27 1.27)) hide))
  (property "Datasheet" "~" (id 3) (at 107.95 75.565 0) (effects (font (size 1.27 1.27)) hide)) (pin "1") (pin "2"))

 (symbol (lib_id "Device:R") (at 116.84 71.12 270) (unit 1) (in_bom yes) (on_board yes) (fields_autoplaced)
  (property "Reference" "R?" (id 0) (at 116.84 66.4042 90))
  (property "Value" "100" (id 1) (at 116.84 68.9411 90))
  (property "Footprint" "" (id 2) (at 116.84 69.342 90) (effects (font (size 1.27 1.27)) hide))
  (property "Datasheet" "~" (id 3) (at 116.84 71.12 0) (effects (font (size 1.27 1.27)) hide)) (pin "1") (pin "2"))

 (symbol (lib_id "power:GND") (at 142.24 50.8 0) (mirror y) (unit 1) (in_bom yes) (on_board yes) (fields_autoplaced)
  (property "Reference" "#PWR?" (id 0) (at 142.24 57.15 0) (effects (font (size 1.27 1.27)) hide))
  (property "Value" "GND" (id 1) (at 140.3351 52.5038 0) (effects (font (size 1.27 1.27)) (justify left)))
  (property "Footprint" "" (id 2) (at 142.24 50.8 0) (effects (font (size 1.27 1.27)) hide))
  (property "Datasheet" "" (id 3) (at 142.24 50.8 0) (effects (font (size 1.27 1.27)) hide)) (pin "1"))

 (sheet_instances (path "" (page "1")))

)
